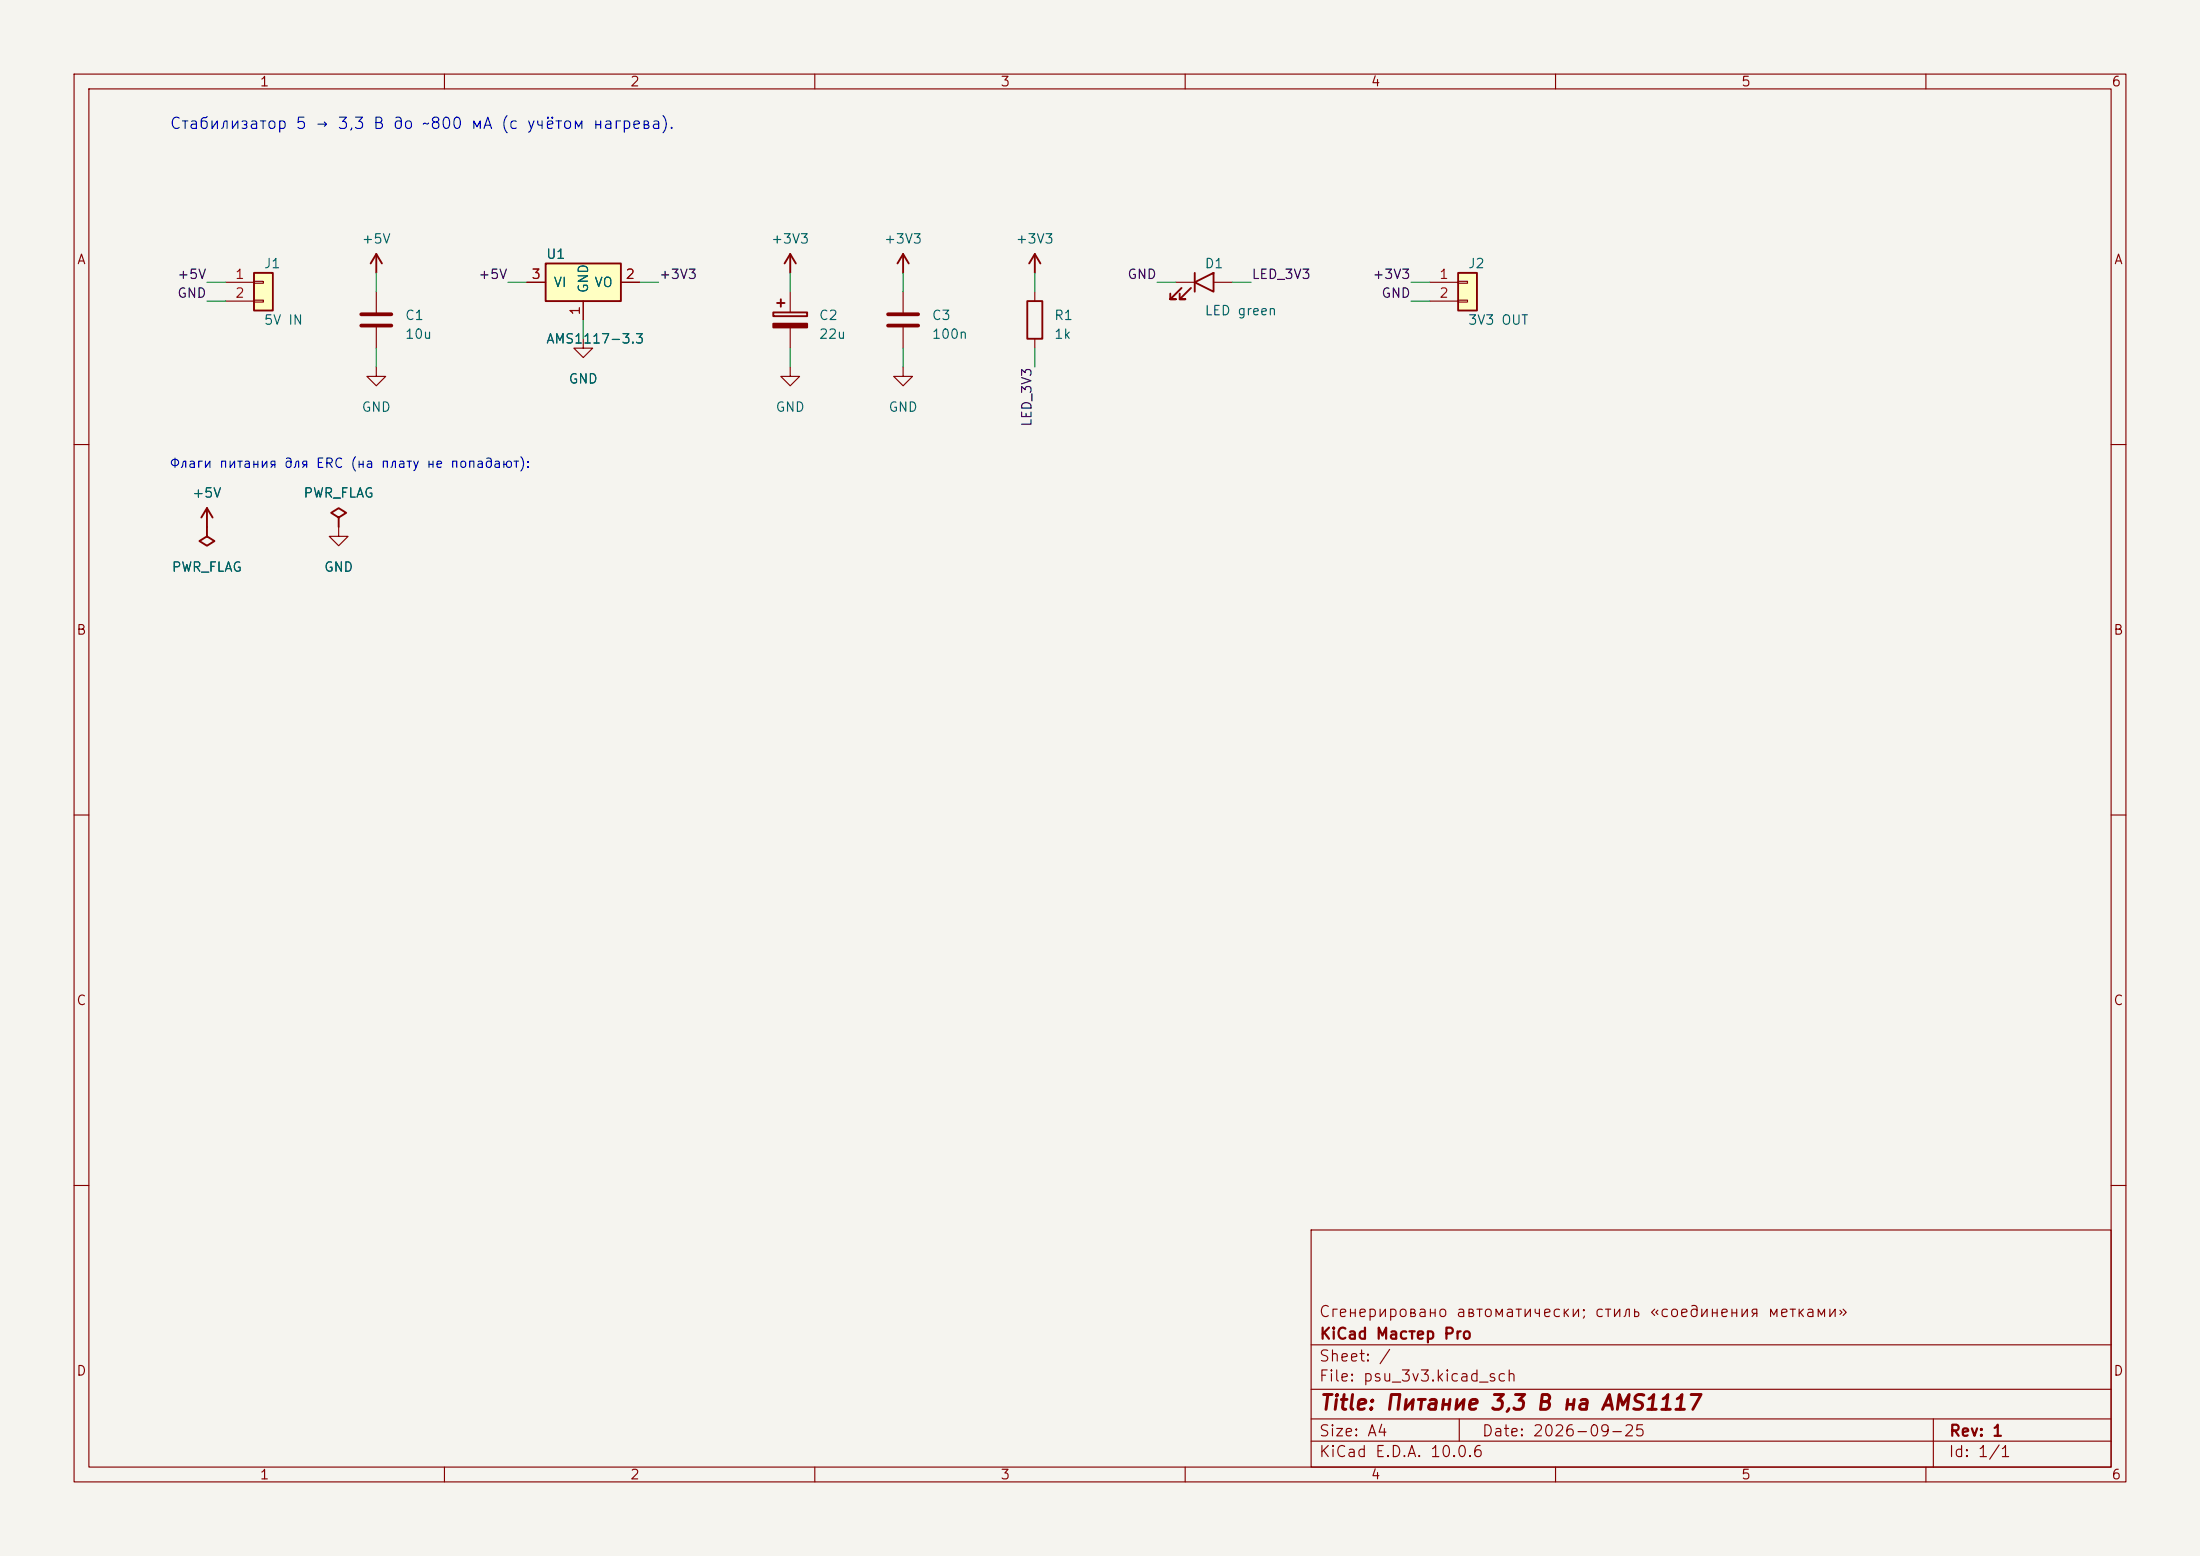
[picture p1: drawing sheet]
(kicad_sch (version 20231120) (generator "eeschema") (generator_version "8.0")
 (paper "A4")
 (title_block (title "Питание 3,3 В на AMS1117") (date "2026-09-25") (rev "1") (company "KiCad Мастер Pro") (comment 1 "Сгенерировано автоматически; стиль «соединения метками»"))
 (lib_symbols (symbol "KiCadMaster:Conn_01x02" (pin_numbers) (pin_names (offset 0) hide) (exclude_from_sim no) (in_bom yes) (on_board yes) (property "Reference" "J" (at 0 5.08 0) (effects (font (size 1.27 1.27)))) (property "Value" "Conn_01x02" (at 0 -2.54 0) (effects (font (size 1.27 1.27)))) (property "Footprint" "" (at 0 0 0) (effects (font (size 1.27 1.27)) hide)) (property "Datasheet" "~" (at 0 0 0) (effects (font (size 1.27 1.27)) hide)) (property "Description" "Разъём" (at 0 0 0) (effects (font (size 1.27 1.27)) hide)) (symbol "Conn_01x02_0_1" (rectangle (start -1.27 3.81) (end 1.27 -1.27) (stroke (width 0.254) (type default)) (fill (type background))) (rectangle (start -1.27 2.667) (end 0 2.413) (stroke (width 0.1524) (type default)) (fill (type none))) (rectangle (start -1.27 0.127) (end 0 -0.127) (stroke (width 0.1524) (type default)) (fill (type none)))) (symbol "Conn_01x02_1_1" (pin passive line (at -5.08 2.54 0) (length 3.81) (name "Pin_1" (effects (font (size 1.27 1.27)))) (number "1" (effects (font (size 1.27 1.27))))) (pin passive line (at -5.08 0 0) (length 3.81) (name "Pin_2" (effects (font (size 1.27 1.27)))) (number "2" (effects (font (size 1.27 1.27))))))) (symbol "KiCadMaster:C" (pin_numbers hide) (pin_names (offset 0) hide) (exclude_from_sim no) (in_bom yes) (on_board yes) (property "Reference" "C" (at 3.81 0.635 0) (effects (font (size 1.27 1.27)))) (property "Value" "C" (at 3.81 -1.905 0) (effects (font (size 1.27 1.27)))) (property "Footprint" "" (at 0 0 0) (effects (font (size 1.27 1.27)) hide)) (property "Datasheet" "~" (at 0 0 0) (effects (font (size 1.27 1.27)) hide)) (property "Description" "Конденсатор" (at 0 0 0) (effects (font (size 1.27 1.27)) hide)) (symbol "C_0_1" (polyline (pts (xy -2.032 0.762) (xy 2.032 0.762)) (stroke (width 0.508) (type default)) (fill (type none))) (polyline (pts (xy -2.032 -0.762) (xy 2.032 -0.762)) (stroke (width 0.508) (type default)) (fill (type none)))) (symbol "C_1_1" (pin passive line (at 0 3.81 270) (length 3.048) (name "~" (effects (font (size 1.27 1.27)))) (number "1" (effects (font (size 1.27 1.27))))) (pin passive line (at 0 -3.81 90) (length 3.048) (name "~" (effects (font (size 1.27 1.27)))) (number "2" (effects (font (size 1.27 1.27))))))) (symbol "KiCadMaster:AMS1117-3.3" (pin_numbers) (pin_names (offset 1.016)) (exclude_from_sim no) (in_bom yes) (on_board yes) (property "Reference" "U" (at -5.08 3.81 0) (effects (font (size 1.27 1.27)))) (property "Value" "AMS1117-3.3" (at -5.08 -7.62 0) (effects (font (size 1.27 1.27)))) (property "Footprint" "" (at 0 0 0) (effects (font (size 1.27 1.27)) hide)) (property "Datasheet" "~" (at 0 0 0) (effects (font (size 1.27 1.27)) hide)) (property "Description" "LDO 3,3 В, SOT-223" (at 0 0 0) (effects (font (size 1.27 1.27)) hide)) (property "ki_keywords" "regulator ldo" (at 0 0 0) (effects (font (size 1.27 1.27)) hide)) (symbol "AMS1117-3.3_0_1" (rectangle (start -5.08 2.54) (end 5.08 -2.54) (stroke (width 0.254) (type default)) (fill (type background)))) (symbol "AMS1117-3.3_1_1" (pin power_in line (at -7.62 0 0) (length 2.54) (name "VI" (effects (font (size 1.27 1.27)))) (number "3" (effects (font (size 1.27 1.27))))) (pin power_out line (at 7.62 0 180) (length 2.54) (name "VO" (effects (font (size 1.27 1.27)))) (number "2" (effects (font (size 1.27 1.27))))) (pin power_in line (at 0 -5.08 90) (length 2.54) (name "GND" (effects (font (size 1.27 1.27)))) (number "1" (effects (font (size 1.27 1.27))))))) (symbol "KiCadMaster:C_Polarized" (pin_numbers hide) (pin_names (offset 0) hide) (exclude_from_sim no) (in_bom yes) (on_board yes) (property "Reference" "C" (at 3.81 0.635 0) (effects (font (size 1.27 1.27)))) (property "Value" "C_Polarized" (at 3.81 -1.905 0) (effects (font (size 1.27 1.27)))) (property "Footprint" "" (at 0 0 0) (effects (font (size 1.27 1.27)) hide)) (property "Datasheet" "~" (at 0 0 0) (effects (font (size 1.27 1.27)) hide)) (property "Description" "Полярный конденсатор" (at 0 0 0) (effects (font (size 1.27 1.27)) hide)) (symbol "C_Polarized_0_1" (rectangle (start -2.286 0.508) (end 2.286 1.016) (stroke (width 0.254) (type default)) (fill (type none))) (rectangle (start -2.286 -1.016) (end 2.286 -0.508) (stroke (width 0.254) (type default)) (fill (type outline))) (polyline (pts (xy -1.778 2.286) (xy -0.762 2.286)) (stroke (width 0.254) (type default)) (fill (type none))) (polyline (pts (xy -1.27 2.794) (xy -1.27 1.778)) (stroke (width 0.254) (type default)) (fill (type none)))) (symbol "C_Polarized_1_1" (pin passive line (at 0 3.81 270) (length 2.794) (name "~" (effects (font (size 1.27 1.27)))) (number "1" (effects (font (size 1.27 1.27))))) (pin passive line (at 0 -3.81 90) (length 2.794) (name "~" (effects (font (size 1.27 1.27)))) (number "2" (effects (font (size 1.27 1.27))))))) (symbol "KiCadMaster:R" (pin_numbers hide) (pin_names (offset 0) hide) (exclude_from_sim no) (in_bom yes) (on_board yes) (property "Reference" "R" (at 2.54 0.635 0) (effects (font (size 1.27 1.27)))) (property "Value" "R" (at 2.54 -1.905 0) (effects (font (size 1.27 1.27)))) (property "Footprint" "" (at 0 0 0) (effects (font (size 1.27 1.27)) hide)) (property "Datasheet" "~" (at 0 0 0) (effects (font (size 1.27 1.27)) hide)) (property "Description" "Резистор" (at 0 0 0) (effects (font (size 1.27 1.27)) hide)) (symbol "R_0_1" (rectangle (start -1.016 -2.54) (end 1.016 2.54) (stroke (width 0.254) (type default)) (fill (type none)))) (symbol "R_1_1" (pin passive line (at 0 3.81 270) (length 1.27) (name "~" (effects (font (size 1.27 1.27)))) (number "1" (effects (font (size 1.27 1.27))))) (pin passive line (at 0 -3.81 90) (length 1.27) (name "~" (effects (font (size 1.27 1.27)))) (number "2" (effects (font (size 1.27 1.27))))))) (symbol "KiCadMaster:LED" (pin_numbers hide) (pin_names (offset 0) hide) (exclude_from_sim no) (in_bom yes) (on_board yes) (property "Reference" "D" (at 0 2.54 0) (effects (font (size 1.27 1.27)))) (property "Value" "LED" (at 0 -3.81 0) (effects (font (size 1.27 1.27)))) (property "Footprint" "" (at 0 0 0) (effects (font (size 1.27 1.27)) hide)) (property "Datasheet" "~" (at 0 0 0) (effects (font (size 1.27 1.27)) hide)) (property "Description" "Светодиод" (at 0 0 0) (effects (font (size 1.27 1.27)) hide)) (symbol "LED_0_1" (polyline (pts (xy 1.27 1.27) (xy 1.27 -1.27) (xy -1.27 0) (xy 1.27 1.27)) (stroke (width 0.254) (type default)) (fill (type none))) (polyline (pts (xy -1.27 1.27) (xy -1.27 -1.27)) (stroke (width 0.254) (type default)) (fill (type none))) (polyline (pts (xy -3.048 -0.762) (xy -4.572 -2.286) (xy -3.81 -2.286) (xy -4.572 -2.286) (xy -4.572 -1.524)) (stroke (width 0.254) (type default)) (fill (type none))) (polyline (pts (xy -1.778 -0.762) (xy -3.302 -2.286) (xy -2.54 -2.286) (xy -3.302 -2.286) (xy -3.302 -1.524)) (stroke (width 0.254) (type default)) (fill (type none)))) (symbol "LED_1_1" (pin passive line (at -3.81 0 0) (length 2.54) (name "K" (effects (font (size 1.27 1.27)))) (number "1" (effects (font (size 1.27 1.27))))) (pin passive line (at 3.81 0 180) (length 2.54) (name "A" (effects (font (size 1.27 1.27)))) (number "2" (effects (font (size 1.27 1.27))))))) (symbol "KiCadMaster:+5V" (power) (pin_numbers hide) (pin_names (offset 0) hide) (exclude_from_sim no) (in_bom yes) (on_board yes) (property "Reference" "#PWR" (at 0 -3.81 0) (effects (font (size 1.27 1.27)) hide)) (property "Value" "+5V" (at 0 3.556 0) (effects (font (size 1.27 1.27)))) (property "Footprint" "" (at 0 0 0) (effects (font (size 1.27 1.27)) hide)) (property "Datasheet" "~" (at 0 0 0) (effects (font (size 1.27 1.27)) hide)) (property "Description" "Символ питания: +5V" (at 0 0 0) (effects (font (size 1.27 1.27)) hide)) (symbol "+5V_0_1" (polyline (pts (xy -0.762 1.27) (xy 0 2.54)) (stroke (width 0.254) (type default)) (fill (type none))) (polyline (pts (xy 0 0) (xy 0 2.54)) (stroke (width 0.254) (type default)) (fill (type none))) (polyline (pts (xy 0 2.54) (xy 0.762 1.27)) (stroke (width 0.254) (type default)) (fill (type none)))) (symbol "+5V_1_1" (pin power_in line (at 0 0 90) (length 0) hide (name "+5V" (effects (font (size 1.27 1.27)))) (number "1" (effects (font (size 1.27 1.27))))))) (symbol "KiCadMaster:GND" (power) (pin_numbers hide) (pin_names (offset 0) hide) (exclude_from_sim no) (in_bom yes) (on_board yes) (property "Reference" "#PWR" (at 0 -6.35 0) (effects (font (size 1.27 1.27)) hide)) (property "Value" "GND" (at 0 -3.81 0) (effects (font (size 1.27 1.27)))) (property "Footprint" "" (at 0 0 0) (effects (font (size 1.27 1.27)) hide)) (property "Datasheet" "~" (at 0 0 0) (effects (font (size 1.27 1.27)) hide)) (property "Description" "Символ питания: GND" (at 0 0 0) (effects (font (size 1.27 1.27)) hide)) (symbol "GND_0_1" (polyline (pts (xy 0 0) (xy 0 -1.27) (xy 1.27 -1.27) (xy 0 -2.54) (xy -1.27 -1.27) (xy 0 -1.27)) (stroke (width 0) (type default)) (fill (type none)))) (symbol "GND_1_1" (pin power_in line (at 0 0 270) (length 0) hide (name "GND" (effects (font (size 1.27 1.27)))) (number "1" (effects (font (size 1.27 1.27))))))) (symbol "KiCadMaster:+3V3" (power) (pin_numbers hide) (pin_names (offset 0) hide) (exclude_from_sim no) (in_bom yes) (on_board yes) (property "Reference" "#PWR" (at 0 -3.81 0) (effects (font (size 1.27 1.27)) hide)) (property "Value" "+3V3" (at 0 3.556 0) (effects (font (size 1.27 1.27)))) (property "Footprint" "" (at 0 0 0) (effects (font (size 1.27 1.27)) hide)) (property "Datasheet" "~" (at 0 0 0) (effects (font (size 1.27 1.27)) hide)) (property "Description" "Символ питания: +3V3" (at 0 0 0) (effects (font (size 1.27 1.27)) hide)) (symbol "+3V3_0_1" (polyline (pts (xy -0.762 1.27) (xy 0 2.54)) (stroke (width 0.254) (type default)) (fill (type none))) (polyline (pts (xy 0 0) (xy 0 2.54)) (stroke (width 0.254) (type default)) (fill (type none))) (polyline (pts (xy 0 2.54) (xy 0.762 1.27)) (stroke (width 0.254) (type default)) (fill (type none)))) (symbol "+3V3_1_1" (pin power_in line (at 0 0 90) (length 0) hide (name "+3V3" (effects (font (size 1.27 1.27)))) (number "1" (effects (font (size 1.27 1.27))))))) (symbol "KiCadMaster:PWR_FLAG" (power) (pin_numbers hide) (pin_names (offset 0) hide) (exclude_from_sim no) (in_bom yes) (on_board yes) (property "Reference" "#FLG" (at 0 1.905 0) (effects (font (size 1.27 1.27)) hide)) (property "Value" "PWR_FLAG" (at 0 3.81 0) (effects (font (size 1.27 1.27)))) (property "Footprint" "" (at 0 0 0) (effects (font (size 1.27 1.27)) hide)) (property "Datasheet" "~" (at 0 0 0) (effects (font (size 1.27 1.27)) hide)) (property "Description" "Флаг: цепь запитана извне (для ERC)" (at 0 0 0) (effects (font (size 1.27 1.27)) hide)) (symbol "PWR_FLAG_0_1" (polyline (pts (xy 0 0) (xy 0 1.27) (xy -1.016 1.905) (xy 0 2.54) (xy 1.016 1.905) (xy 0 1.27)) (stroke (width 0.254) (type default)) (fill (type none)))) (symbol "PWR_FLAG_1_1" (pin power_out line (at 0 0 90) (length 0) hide (name "pwr" (effects (font (size 1.27 1.27)))) (number "1" (effects (font (size 1.27 1.27))))))))
 (symbol (lib_id "KiCadMaster:Conn_01x02") (at 35.56 40.64 0) (unit 1) (exclude_from_sim no) (in_bom yes) (on_board yes) (dnp no) (property "Reference" "J1" (at 35.56 35.56 0) (effects (font (size 1.27 1.27)) (justify left))) (property "Value" "5V IN" (at 35.56 43.18 0) (effects (font (size 1.27 1.27)) (justify left))) (property "Footprint" "Connector_PinHeader_2.54mm:PinHeader_1x02_P2.54mm_Vertical" (at 35.56 40.64 0) (effects (font (size 1.27 1.27)) hide)) (property "Datasheet" "~" (at 35.56 40.64 0) (effects (font (size 1.27 1.27)) hide)) (property "Description" "Вход 5 В" (at 35.56 40.64 0) (effects (font (size 1.27 1.27)) hide)) (pin "1") (pin "2"))
 (wire (pts (xy 30.48 38.1) (xy 27.94 38.1)) (stroke (width 0) (type default)))
 (label "+5V" (at 27.94 38.1 180) (fields_autoplaced yes) (effects (font (size 1.27 1.27)) (justify right bottom)))
 (wire (pts (xy 30.48 40.64) (xy 27.94 40.64)) (stroke (width 0) (type default)))
 (label "GND" (at 27.94 40.64 180) (fields_autoplaced yes) (effects (font (size 1.27 1.27)) (justify right bottom)))
 (symbol (lib_id "KiCadMaster:C") (at 50.8 43.18 0) (unit 1) (exclude_from_sim no) (in_bom yes) (on_board yes) (dnp no) (property "Reference" "C1" (at 54.61 42.545 0) (effects (font (size 1.27 1.27)) (justify left))) (property "Value" "10u" (at 54.61 45.085 0) (effects (font (size 1.27 1.27)) (justify left))) (property "Footprint" "Capacitor_SMD:C_0805_2012Metric" (at 50.8 43.18 0) (effects (font (size 1.27 1.27)) hide)) (property "Datasheet" "~" (at 50.8 43.18 0) (effects (font (size 1.27 1.27)) hide)) (property "Description" "Входной" (at 50.8 43.18 0) (effects (font (size 1.27 1.27)) hide)) (pin "1") (pin "2"))
 (wire (pts (xy 50.8 39.37) (xy 50.8 36.83)) (stroke (width 0) (type default)))
 (symbol (lib_id "KiCadMaster:+5V") (at 50.8 36.83 0) (unit 1) (exclude_from_sim no) (in_bom yes) (on_board yes) (dnp no) (property "Reference" "#PWR01" (at 50.8 36.83 0) (effects (font (size 1.27 1.27)) hide)) (property "Value" "+5V" (at 50.8 32.23 0) (effects (font (size 1.27 1.27)))) (property "Footprint" "" (at 50.8 36.83 0) (effects (font (size 1.27 1.27)) hide)) (property "Datasheet" "" (at 50.8 36.83 0) (effects (font (size 1.27 1.27)) hide)) (property "Description" "" (at 50.8 36.83 0) (effects (font (size 1.27 1.27)) hide)) (pin "1"))
 (wire (pts (xy 50.8 46.99) (xy 50.8 49.53)) (stroke (width 0) (type default)))
 (symbol (lib_id "KiCadMaster:GND") (at 50.8 49.53 0) (unit 1) (exclude_from_sim no) (in_bom yes) (on_board yes) (dnp no) (property "Reference" "#PWR02" (at 50.8 49.53 0) (effects (font (size 1.27 1.27)) hide)) (property "Value" "GND" (at 50.8 54.93 0) (effects (font (size 1.27 1.27)))) (property "Footprint" "" (at 50.8 49.53 0) (effects (font (size 1.27 1.27)) hide)) (property "Datasheet" "" (at 50.8 49.53 0) (effects (font (size 1.27 1.27)) hide)) (property "Description" "" (at 50.8 49.53 0) (effects (font (size 1.27 1.27)) hide)) (pin "1"))
 (symbol (lib_id "KiCadMaster:AMS1117-3.3") (at 78.74 38.1 0) (unit 1) (exclude_from_sim no) (in_bom yes) (on_board yes) (dnp no) (property "Reference" "U1" (at 73.66 34.29 0) (effects (font (size 1.27 1.27)) (justify left))) (property "Value" "AMS1117-3.3" (at 73.66 45.72 0) (effects (font (size 1.27 1.27)) (justify left))) (property "Footprint" "Package_TO_SOT_SMD:SOT-223-3_TabPin2" (at 78.74 38.1 0) (effects (font (size 1.27 1.27)) hide)) (property "Datasheet" "~" (at 78.74 38.1 0) (effects (font (size 1.27 1.27)) hide)) (property "Description" "LDO 3,3 В" (at 78.74 38.1 0) (effects (font (size 1.27 1.27)) hide)) (pin "3") (pin "2") (pin "1"))
 (wire (pts (xy 71.12 38.1) (xy 68.58 38.1)) (stroke (width 0) (type default)))
 (label "+5V" (at 68.58 38.1 180) (fields_autoplaced yes) (effects (font (size 1.27 1.27)) (justify right bottom)))
 (wire (pts (xy 86.36 38.1) (xy 88.9 38.1)) (stroke (width 0) (type default)))
 (label "+3V3" (at 88.9 38.1 0) (fields_autoplaced yes) (effects (font (size 1.27 1.27)) (justify left bottom)))
 (wire (pts (xy 78.74 43.18) (xy 78.74 45.72)) (stroke (width 0) (type default)))
 (symbol (lib_id "KiCadMaster:GND") (at 78.74 45.72 0) (unit 1) (exclude_from_sim no) (in_bom yes) (on_board yes) (dnp no) (property "Reference" "#PWR03" (at 78.74 45.72 0) (effects (font (size 1.27 1.27)) hide)) (property "Value" "GND" (at 78.74 51.12 0) (effects (font (size 1.27 1.27)))) (property "Footprint" "" (at 78.74 45.72 0) (effects (font (size 1.27 1.27)) hide)) (property "Datasheet" "" (at 78.74 45.72 0) (effects (font (size 1.27 1.27)) hide)) (property "Description" "" (at 78.74 45.72 0) (effects (font (size 1.27 1.27)) hide)) (pin "1"))
 (symbol (lib_id "KiCadMaster:C_Polarized") (at 106.68 43.18 0) (unit 1) (exclude_from_sim no) (in_bom yes) (on_board yes) (dnp no) (property "Reference" "C2" (at 110.49 42.545 0) (effects (font (size 1.27 1.27)) (justify left))) (property "Value" "22u" (at 110.49 45.085 0) (effects (font (size 1.27 1.27)) (justify left))) (property "Footprint" "Capacitor_THT:CP_Radial_D5.0mm_P2.00mm" (at 106.68 43.18 0) (effects (font (size 1.27 1.27)) hide)) (property "Datasheet" "~" (at 106.68 43.18 0) (effects (font (size 1.27 1.27)) hide)) (property "Description" "Выходной (AMS1117 любит ESR 0,1–10 Ом → электролит/тантал)" (at 106.68 43.18 0) (effects (font (size 1.27 1.27)) hide)) (pin "1") (pin "2"))
 (wire (pts (xy 106.68 39.37) (xy 106.68 36.83)) (stroke (width 0) (type default)))
 (symbol (lib_id "KiCadMaster:+3V3") (at 106.68 36.83 0) (unit 1) (exclude_from_sim no) (in_bom yes) (on_board yes) (dnp no) (property "Reference" "#PWR04" (at 106.68 36.83 0) (effects (font (size 1.27 1.27)) hide)) (property "Value" "+3V3" (at 106.68 32.23 0) (effects (font (size 1.27 1.27)))) (property "Footprint" "" (at 106.68 36.83 0) (effects (font (size 1.27 1.27)) hide)) (property "Datasheet" "" (at 106.68 36.83 0) (effects (font (size 1.27 1.27)) hide)) (property "Description" "" (at 106.68 36.83 0) (effects (font (size 1.27 1.27)) hide)) (pin "1"))
 (wire (pts (xy 106.68 46.99) (xy 106.68 49.53)) (stroke (width 0) (type default)))
 (symbol (lib_id "KiCadMaster:GND") (at 106.68 49.53 0) (unit 1) (exclude_from_sim no) (in_bom yes) (on_board yes) (dnp no) (property "Reference" "#PWR05" (at 106.68 49.53 0) (effects (font (size 1.27 1.27)) hide)) (property "Value" "GND" (at 106.68 54.93 0) (effects (font (size 1.27 1.27)))) (property "Footprint" "" (at 106.68 49.53 0) (effects (font (size 1.27 1.27)) hide)) (property "Datasheet" "" (at 106.68 49.53 0) (effects (font (size 1.27 1.27)) hide)) (property "Description" "" (at 106.68 49.53 0) (effects (font (size 1.27 1.27)) hide)) (pin "1"))
 (symbol (lib_id "KiCadMaster:C") (at 121.92 43.18 0) (unit 1) (exclude_from_sim no) (in_bom yes) (on_board yes) (dnp no) (property "Reference" "C3" (at 125.73 42.545 0) (effects (font (size 1.27 1.27)) (justify left))) (property "Value" "100n" (at 125.73 45.085 0) (effects (font (size 1.27 1.27)) (justify left))) (property "Footprint" "Capacitor_SMD:C_0805_2012Metric" (at 121.92 43.18 0) (effects (font (size 1.27 1.27)) hide)) (property "Datasheet" "~" (at 121.92 43.18 0) (effects (font (size 1.27 1.27)) hide)) (property "Description" "ВЧ-развязка" (at 121.92 43.18 0) (effects (font (size 1.27 1.27)) hide)) (pin "1") (pin "2"))
 (wire (pts (xy 121.92 39.37) (xy 121.92 36.83)) (stroke (width 0) (type default)))
 (symbol (lib_id "KiCadMaster:+3V3") (at 121.92 36.83 0) (unit 1) (exclude_from_sim no) (in_bom yes) (on_board yes) (dnp no) (property "Reference" "#PWR06" (at 121.92 36.83 0) (effects (font (size 1.27 1.27)) hide)) (property "Value" "+3V3" (at 121.92 32.23 0) (effects (font (size 1.27 1.27)))) (property "Footprint" "" (at 121.92 36.83 0) (effects (font (size 1.27 1.27)) hide)) (property "Datasheet" "" (at 121.92 36.83 0) (effects (font (size 1.27 1.27)) hide)) (property "Description" "" (at 121.92 36.83 0) (effects (font (size 1.27 1.27)) hide)) (pin "1"))
 (wire (pts (xy 121.92 46.99) (xy 121.92 49.53)) (stroke (width 0) (type default)))
 (symbol (lib_id "KiCadMaster:GND") (at 121.92 49.53 0) (unit 1) (exclude_from_sim no) (in_bom yes) (on_board yes) (dnp no) (property "Reference" "#PWR07" (at 121.92 49.53 0) (effects (font (size 1.27 1.27)) hide)) (property "Value" "GND" (at 121.92 54.93 0) (effects (font (size 1.27 1.27)))) (property "Footprint" "" (at 121.92 49.53 0) (effects (font (size 1.27 1.27)) hide)) (property "Datasheet" "" (at 121.92 49.53 0) (effects (font (size 1.27 1.27)) hide)) (property "Description" "" (at 121.92 49.53 0) (effects (font (size 1.27 1.27)) hide)) (pin "1"))
 (symbol (lib_id "KiCadMaster:R") (at 139.7 43.18 0) (unit 1) (exclude_from_sim no) (in_bom yes) (on_board yes) (dnp no) (property "Reference" "R1" (at 142.24 42.545 0) (effects (font (size 1.27 1.27)) (justify left))) (property "Value" "1k" (at 142.24 45.085 0) (effects (font (size 1.27 1.27)) (justify left))) (property "Footprint" "Resistor_SMD:R_0805_2012Metric" (at 139.7 43.18 0) (effects (font (size 1.27 1.27)) hide)) (property "Datasheet" "~" (at 139.7 43.18 0) (effects (font (size 1.27 1.27)) hide)) (property "Description" "Индикатор" (at 139.7 43.18 0) (effects (font (size 1.27 1.27)) hide)) (pin "1") (pin "2"))
 (wire (pts (xy 139.7 39.37) (xy 139.7 36.83)) (stroke (width 0) (type default)))
 (symbol (lib_id "KiCadMaster:+3V3") (at 139.7 36.83 0) (unit 1) (exclude_from_sim no) (in_bom yes) (on_board yes) (dnp no) (property "Reference" "#PWR08" (at 139.7 36.83 0) (effects (font (size 1.27 1.27)) hide)) (property "Value" "+3V3" (at 139.7 32.23 0) (effects (font (size 1.27 1.27)))) (property "Footprint" "" (at 139.7 36.83 0) (effects (font (size 1.27 1.27)) hide)) (property "Datasheet" "" (at 139.7 36.83 0) (effects (font (size 1.27 1.27)) hide)) (property "Description" "" (at 139.7 36.83 0) (effects (font (size 1.27 1.27)) hide)) (pin "1"))
 (wire (pts (xy 139.7 46.99) (xy 139.7 49.53)) (stroke (width 0) (type default)))
 (label "LED_3V3" (at 139.7 49.53 270) (fields_autoplaced yes) (effects (font (size 1.27 1.27)) (justify right bottom)))
 (symbol (lib_id "KiCadMaster:LED") (at 162.56 38.1 0) (unit 1) (exclude_from_sim no) (in_bom yes) (on_board yes) (dnp no) (property "Reference" "D1" (at 162.56 35.56 0) (effects (font (size 1.27 1.27)) (justify left))) (property "Value" "LED green" (at 162.56 41.91 0) (effects (font (size 1.27 1.27)) (justify left))) (property "Footprint" "LED_SMD:LED_0805_2012Metric" (at 162.56 38.1 0) (effects (font (size 1.27 1.27)) hide)) (property "Datasheet" "~" (at 162.56 38.1 0) (effects (font (size 1.27 1.27)) hide)) (property "Description" "Индикатор 3,3 В" (at 162.56 38.1 0) (effects (font (size 1.27 1.27)) hide)) (pin "1") (pin "2"))
 (wire (pts (xy 158.75 38.1) (xy 156.21 38.1)) (stroke (width 0) (type default)))
 (label "GND" (at 156.21 38.1 180) (fields_autoplaced yes) (effects (font (size 1.27 1.27)) (justify right bottom)))
 (wire (pts (xy 166.37 38.1) (xy 168.91 38.1)) (stroke (width 0) (type default)))
 (label "LED_3V3" (at 168.91 38.1 0) (fields_autoplaced yes) (effects (font (size 1.27 1.27)) (justify left bottom)))
 (symbol (lib_id "KiCadMaster:Conn_01x02") (at 198.12 40.64 0) (unit 1) (exclude_from_sim no) (in_bom yes) (on_board yes) (dnp no) (property "Reference" "J2" (at 198.12 35.56 0) (effects (font (size 1.27 1.27)) (justify left))) (property "Value" "3V3 OUT" (at 198.12 43.18 0) (effects (font (size 1.27 1.27)) (justify left))) (property "Footprint" "Connector_PinHeader_2.54mm:PinHeader_1x02_P2.54mm_Vertical" (at 198.12 40.64 0) (effects (font (size 1.27 1.27)) hide)) (property "Datasheet" "~" (at 198.12 40.64 0) (effects (font (size 1.27 1.27)) hide)) (property "Description" "Выход 3,3 В" (at 198.12 40.64 0) (effects (font (size 1.27 1.27)) hide)) (pin "1") (pin "2"))
 (wire (pts (xy 193.04 38.1) (xy 190.5 38.1)) (stroke (width 0) (type default)))
 (label "+3V3" (at 190.5 38.1 180) (fields_autoplaced yes) (effects (font (size 1.27 1.27)) (justify right bottom)))
 (wire (pts (xy 193.04 40.64) (xy 190.5 40.64)) (stroke (width 0) (type default)))
 (label "GND" (at 190.5 40.64 180) (fields_autoplaced yes) (effects (font (size 1.27 1.27)) (justify right bottom)))
 (text "Флаги питания для ERC (на плату не попадают):" (exclude_from_sim no) (at 22.86 63.5 0) (effects (font (size 1.27 1.27)) (justify left bottom)))
 (symbol (lib_id "KiCadMaster:+5V") (at 27.94 71.12 0) (unit 1) (exclude_from_sim no) (in_bom yes) (on_board yes) (dnp no) (property "Reference" "#PWR09" (at 27.94 71.12 0) (effects (font (size 1.27 1.27)) hide)) (property "Value" "+5V" (at 27.94 66.52 0) (effects (font (size 1.27 1.27)))) (property "Footprint" "" (at 27.94 71.12 0) (effects (font (size 1.27 1.27)) hide)) (property "Datasheet" "" (at 27.94 71.12 0) (effects (font (size 1.27 1.27)) hide)) (property "Description" "" (at 27.94 71.12 0) (effects (font (size 1.27 1.27)) hide)) (pin "1"))
 (symbol (lib_id "KiCadMaster:PWR_FLAG") (at 27.94 71.12 180) (unit 1) (exclude_from_sim no) (in_bom yes) (on_board yes) (dnp no) (property "Reference" "#FLG10" (at 27.94 71.12 0) (effects (font (size 1.27 1.27)) hide)) (property "Value" "PWR_FLAG" (at 27.94 76.52 0) (effects (font (size 1.27 1.27)))) (property "Footprint" "" (at 27.94 71.12 0) (effects (font (size 1.27 1.27)) hide)) (property "Datasheet" "" (at 27.94 71.12 0) (effects (font (size 1.27 1.27)) hide)) (property "Description" "" (at 27.94 71.12 0) (effects (font (size 1.27 1.27)) hide)) (pin "1"))
 (symbol (lib_id "KiCadMaster:GND") (at 45.72 71.12 0) (unit 1) (exclude_from_sim no) (in_bom yes) (on_board yes) (dnp no) (property "Reference" "#PWR11" (at 45.72 71.12 0) (effects (font (size 1.27 1.27)) hide)) (property "Value" "GND" (at 45.72 76.52 0) (effects (font (size 1.27 1.27)))) (property "Footprint" "" (at 45.72 71.12 0) (effects (font (size 1.27 1.27)) hide)) (property "Datasheet" "" (at 45.72 71.12 0) (effects (font (size 1.27 1.27)) hide)) (property "Description" "" (at 45.72 71.12 0) (effects (font (size 1.27 1.27)) hide)) (pin "1"))
 (symbol (lib_id "KiCadMaster:PWR_FLAG") (at 45.72 71.12 0) (unit 1) (exclude_from_sim no) (in_bom yes) (on_board yes) (dnp no) (property "Reference" "#FLG12" (at 45.72 71.12 0) (effects (font (size 1.27 1.27)) hide)) (property "Value" "PWR_FLAG" (at 45.72 66.52 0) (effects (font (size 1.27 1.27)))) (property "Footprint" "" (at 45.72 71.12 0) (effects (font (size 1.27 1.27)) hide)) (property "Datasheet" "" (at 45.72 71.12 0) (effects (font (size 1.27 1.27)) hide)) (property "Description" "" (at 45.72 71.12 0) (effects (font (size 1.27 1.27)) hide)) (pin "1"))
 (text "Стабилизатор 5 → 3,3 В до ~800 мА (с учётом нагрева)." (exclude_from_sim no) (at 22.86 17.78 0) (effects (font (size 1.524 1.524)) (justify left bottom)))
 (sheet_instances (path "" (page "1"))))
